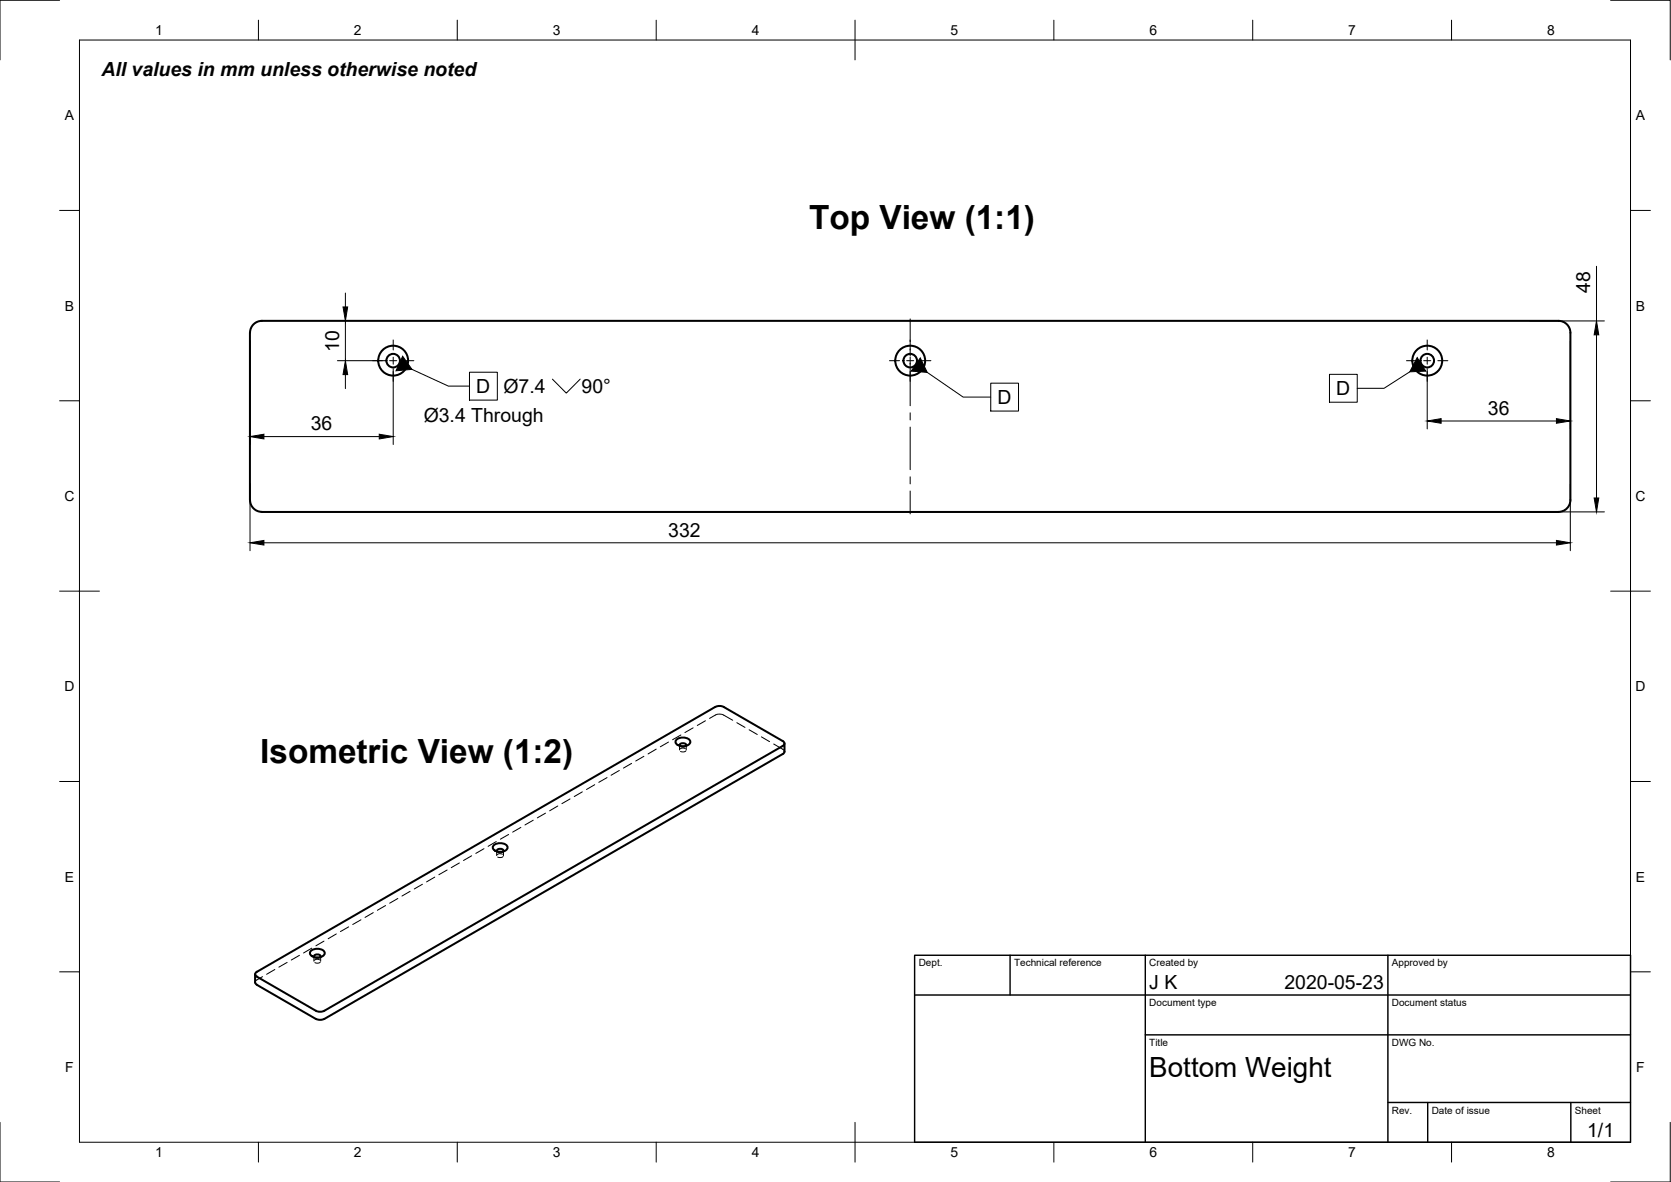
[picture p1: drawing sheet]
<svg xmlns="http://www.w3.org/2000/svg" width="420mm" height="297mm" viewBox="0 0 420 297" stroke-linecap="round" stroke-linejoin="round" font-family="sans-serif">
<!-- layer: Visible -->
<g fill="none" stroke="#000" stroke-width=".51">
<path d="M62.8 83.6l.1 42a2.99 2.99 0 0 0 3 3M62.9 83.6a2.99 2.99 0 0 1 2.9-3h326.1a2.99 2.99 0 0 1 3 3M394.9 83.6v42a2.99 2.99 0 0 1-3 3M65.8 128.7h326.1M170 185.9a2.45 2.45 0 0 1 3.6 .4 1.67 1.67 0 0 1-2.4 1.2 1.08 1.08 0 0 1-1-.4 1.08 1.08 0 0 1-.2-1.2zM170.9 187.4a.85 .85 0 0 1 .8-.6 .85 .85 0 0 1 .8 .6M196.8 189.5l-115.3 66.5-.8 .3-1.3-.3M197.3 186.8v2.1l-.5 .6M124.1 212.5a2.45 2.45 0 0 1 3.5 .3 1.67 1.67 0 0 1-2.3 1.2 1.08 1.08 0 0 1-1.1-.4 1.08 1.08 0 0 1-.1-1.1zM124.9 213.9a.85 .85 0 0 1 .9-.6 .85 .85 0 0 1 .8 .6M78.1 239a2.45 2.45 0 0 1 3.5 .4 1.67 1.67 0 0 1-2.3 1.2 1.08 1.08 0 0 1-1.1-.4 1.08 1.08 0 0 1-.1-1.2zM64.1 244.8v2.1"/>
<path d="M64.2 246.9l.4 .6M64.6 244.2l115.3-66.5 1.3-.3 .8 .3 15.1 8.8 .1 .5-.4 .4-115.2 66.6-.9 .3-1.3-.3M64.6 245.4l14.8 8.6M64.6 247.5l14.8 8.6M64.6 244.2l-.4 .5 .1 .5 .3 .2M79 240.5a.85 .85 0 0 1 .8-.7 .85 .85 0 0 1 .8 .7"/>
<circle cx="98.9" cy="90.6" r="1.7"/>
<circle cx="98.9" cy="90.6" r="3.8"/>
<circle cx="228.9" cy="90.6" r="1.7"/>
<circle cx="228.9" cy="90.6" r="3.8"/>
<circle cx="358.9" cy="90.6" r="1.7"/>
<circle cx="358.9" cy="90.6" r="3.8"/>
</g>
<!-- layer: Hidden -->
<g fill="none" stroke="#000" stroke-width=".25">
<path d="M146.4 199l-2 1.2M149.5 197.2l-2 1.2M152.6 195.4l-2 1.2M155.7 193.6l-2.1 1.2M158.8 191.8l-2 1.2M161.9 190.1l-2 1.1M165 188.3l-2.1 1.2M168.1 186.5l-2.1 1.2M170.4 187.2l.7 .4M170.9 187.3v1.2M170.9 187.4l.8 .4 .8-.4M171.2 184.7l-2.1 1.2"/>
<path d="M172.3 188.1l-.7-.1-.6 .2M172.4 188.7l-.5 .3-.8-.2M172.6 187.3v1.2M173 187.2l-.7 .4M174.3 182.9l-2.1 1.2M177.4 181.1l-2.1 1.2M178.4 180.5l1.4-.8a2.34 2.34 0 0 1 2.2 0l2.2 1.3M185.3 181.6l2 1.2M188.4 183.4l2 1.2M191.5 185.2l2 1.2M194.5 187l2.3 1.3 .5 .6M112.4 218.6l-2.1 1.2"/>
<path d="M115.5 216.9l-2 1.1M118.6 215.1l-2.1 1.1M121.7 213.3l-2.1 1.2M124.4 213.7l.7 .5M124.8 211.5l-2.1 1.2M124.9 213.8v1.2M124.9 214l.7 .3 .6-.1 .4-.2M126.3 214.7l-.7-.2-.6 .3M126.5 215.3l-.5 .2-.9-.1M126.6 213.8v1.2M127.1 213.7l-.8 .5M127.9 209.7l-2.1 1.2"/>
<path d="M131 207.9l-2.1 1.2M134.1 206.1l-2.1 1.2M137.2 204.4l-2.1 1.1M140.3 202.6l-2.1 1.2M143.3 200.8l-2 1.2M78.4 238.3l-2.1 1.2M81.5 236.5l-2.1 1.2M84.6 234.7l-2.1 1.2M87.7 232.9l-2.1 1.2M90.8 231.1l-2.1 1.2M93.9 229.3l-2.1 1.3M96.9 227.6l-2 1.2"/>
<path d="M100 225.8l-2 1.2M103.1 224l-2 1.2M106.2 222.2l-2 1.2M109.3 220.4l-2 1.2M66 245.4l-1.6 1-.3 .5M69.1 243.6l-2.1 1.2M72.2 241.9l-2.1 1.1M75.3 240.1l-2.1 1.2M78.4 240.3l.8 .4M78.9 240.4v1.2M79 240.5l.6 .3h.6l.4-.3M80.4 241.2l-.8-.1-.6 .2"/>
<path d="M80.5 241.8l-.5 .2-.8-.1M80.6 240.4v1.2M81.1 240.3l-.7 .4"/>
</g>
<!-- layer: Border -->
<g fill="none" stroke="#000" stroke-width=".25">
<path d="M15 .1h-15v15M20 10.1h390v276.9h-390zM65 5.1v5M115 5.1v5M165 5.1v5M215 5.1v10M265 5.1v5M315 5.1v5M365 5.1v5M405 .1h15v15M15 52.9h5M410 52.9h5"/>
<path d="M15 100.7h5M410 100.7h5M15 148.6h10M405 148.6h10M15 196.4h5M410 196.4h5M15 244.2h5M410 244.2h5M0 282.1v14.9h15M65 287v5M115 287v5M165 287v5"/>
<path d="M215 282.1v9.9M265 287v5M315 287v5M365 287v5M420 282.1v14.9h-15"/>
</g>
<!-- layer: TitleBlock -->
<path d="M230 240.1h180v46.9h-180zM230 250h180M254 240.1v9.9M288 240.1v46.9M349 240.1v46.9M288 260.1h122M349 277.1h61M359 277.1v9.9M395 277.1v9.9" fill="none" stroke="#000" stroke-width=".36"/>
<!-- layer: Dimensions -->
<g fill="none" stroke="#000" stroke-width=".25">
<path d="M86.8 73.6v3.5M401.4 66.9v13.8M62.9 85.6v26.1M84.8 90.6h12.1M86.8 80.7v9.9M86.8 94.1v3.5M98.9 92.6v19.1M358.9 92.6v15.2M384.7 80.7h18.7M394.8 85.6v22.2M401.4 84.1v41M66.4 109.7h29"/>
<path d="M362.4 105.8h29M62.9 121.6v16.8M66.4 136.4h325M384.7 128.6h18.7M394.8 121.6v16.8"/>
</g>
<path d="M86.3 77.1h1.1l-.6 3.6zM86.8 90.6l.6 3.5h-1.1zM401.4 80.7l.6 3.4h-1.2zM62.9 109.7l3.5-.6v1.2zM95.4 109.1l3.5 .6-3.5 .6zM358.9 105.8l3.5-.6v1.2zM391.4 105.2l3.4 .6-3.4 .6zM62.9 136.4l3.5-.6v1.2zM391.4 135.8l3.4 .6-3.4 .6zM400.8 125.1h1.2l-.6 3.5z" fill="#000" stroke="#000" stroke-width=".25"/>
<!-- layer: Center Lines -->
<g fill="none" stroke="#000" stroke-width=".25">
<path d="M93.7 90.6h2.5M98 90.6h1.8M98.9 85.4v2.6M98.9 89.8v1.7M98.9 93.3v2.5M101.5 90.6h2.6M223.6 90.6h2.6M228 90.6h1.7M228.9 80.1v9.4M228.9 89.8v12.2M231.5 90.6h2.6M353.7 90.6h2.5"/>
<path d="M358 90.6h1.7M358.9 85.4v2.6M358.9 89.8v1.7M358.9 93.3v2.5M361.5 90.6h2.5M228.9 103.7v1.8M228.9 107.3v10.7M228.9 119.8v1.8M228.9 123.4v5.7"/>
</g>
<!-- layer: Annotations -->
<path d="M103.6 92.8l9.2 4.2h5.2M118 93.5h7.1v7h-7.1zM138.9 95.3l3.5 3.5 3.5-3.5M233.2 93.6l9 6.2h6.9M249.1 96.3h7v7h-7zM334.3 94.1h7v7h-7zM354.5 93.4l-6.5 4.2h-6.7" fill="none" stroke="#000" stroke-width=".25"/>
<path d="M101.2 89.5l2.4 3.3-4 .4zM231.4 89.9l1.8 3.7-4.1-.3zM356.3 89.9l2.2 3.4-4 .1z" fill="#000" stroke="#000" stroke-width=".25"/>
<g font-size="8.4">
<text x="203.4" y="57.6">Top View (1:1)</text>
<text x="65.4" y="191.8">Isometric View (1:2)</text>
</g>
<text font-size="7" x="289" y="270.6">Bottom Weight</text>
<g font-size="4.9">
<text x="25.5" y="19">All values in mm unless otherwise noted</text>
<text x="399.9" y="73.6" transform="rotate(-90 399.9 73.6)">48</text>
<text x="85.3" y="88.5" transform="rotate(-90 85.3 88.5)">10</text>
<text x="119.7" y="98.8">D</text>
<text x="126.6" y="98.8">Ø7.4</text>
<text x="146.2" y="98.8">90°</text>
<text x="250.8" y="101.5">D</text>
<text x="336" y="99.3">D</text>
<text x="106.5" y="105.9">Ø3.4 Through</text>
<text x="374.1" y="104.2">36</text>
<text x="78.1" y="108.1">36</text>
<text x="168" y="134.8">332</text>
<text x="289" y="248.5">J K</text>
<text x="323" y="248.5">2020-05-23</text>
<text x="399.1" y="285.7">1/1</text>
</g>
<g font-size="3.5">
<text x="39" y="8.8">1</text>
<text x="89" y="8.8">2</text>
<text x="139" y="8.8">3</text>
<text x="189" y="8.8">4</text>
<text x="239" y="8.8">5</text>
<text x="289" y="8.8">6</text>
<text x="339" y="8.8">7</text>
<text x="389" y="8.8">8</text>
<text x="16.3" y="30.2">A</text>
<text x="411.3" y="30.2">A</text>
<text x="16.3" y="78">B</text>
<text x="411.3" y="78">B</text>
<text x="16.2" y="125.9">C</text>
<text x="411.2" y="125.9">C</text>
<text x="16.2" y="173.7">D</text>
<text x="411.2" y="173.7">D</text>
<text x="16.3" y="221.6">E</text>
<text x="411.3" y="221.6">E</text>
<text x="16.4" y="269.4">F</text>
<text x="411.4" y="269.4">F</text>
<text x="39" y="290.8">1</text>
<text x="89" y="290.8">2</text>
<text x="139" y="290.8">3</text>
<text x="189" y="290.8">4</text>
<text x="239" y="290.8">5</text>
<text x="289" y="290.8">6</text>
<text x="339" y="290.8">7</text>
<text x="389" y="290.8">8</text>
</g>
<g font-size="2.5">
<text x="231" y="242.9">Dept.</text>
<text x="255" y="242.9">Technical reference</text>
<text x="289" y="242.9">Created by</text>
<text x="350" y="242.9">Approved by</text>
<text x="289" y="252.8">Document type</text>
<text x="350" y="252.8">Document status</text>
<text x="289" y="262.9">Title</text>
<text x="350" y="262.9">DWG No.</text>
<text x="350" y="279.9">Rev.</text>
<text x="360" y="279.9">Date of issue</text>
<text x="396" y="279.9">Sheet</text>
</g>
</svg>
